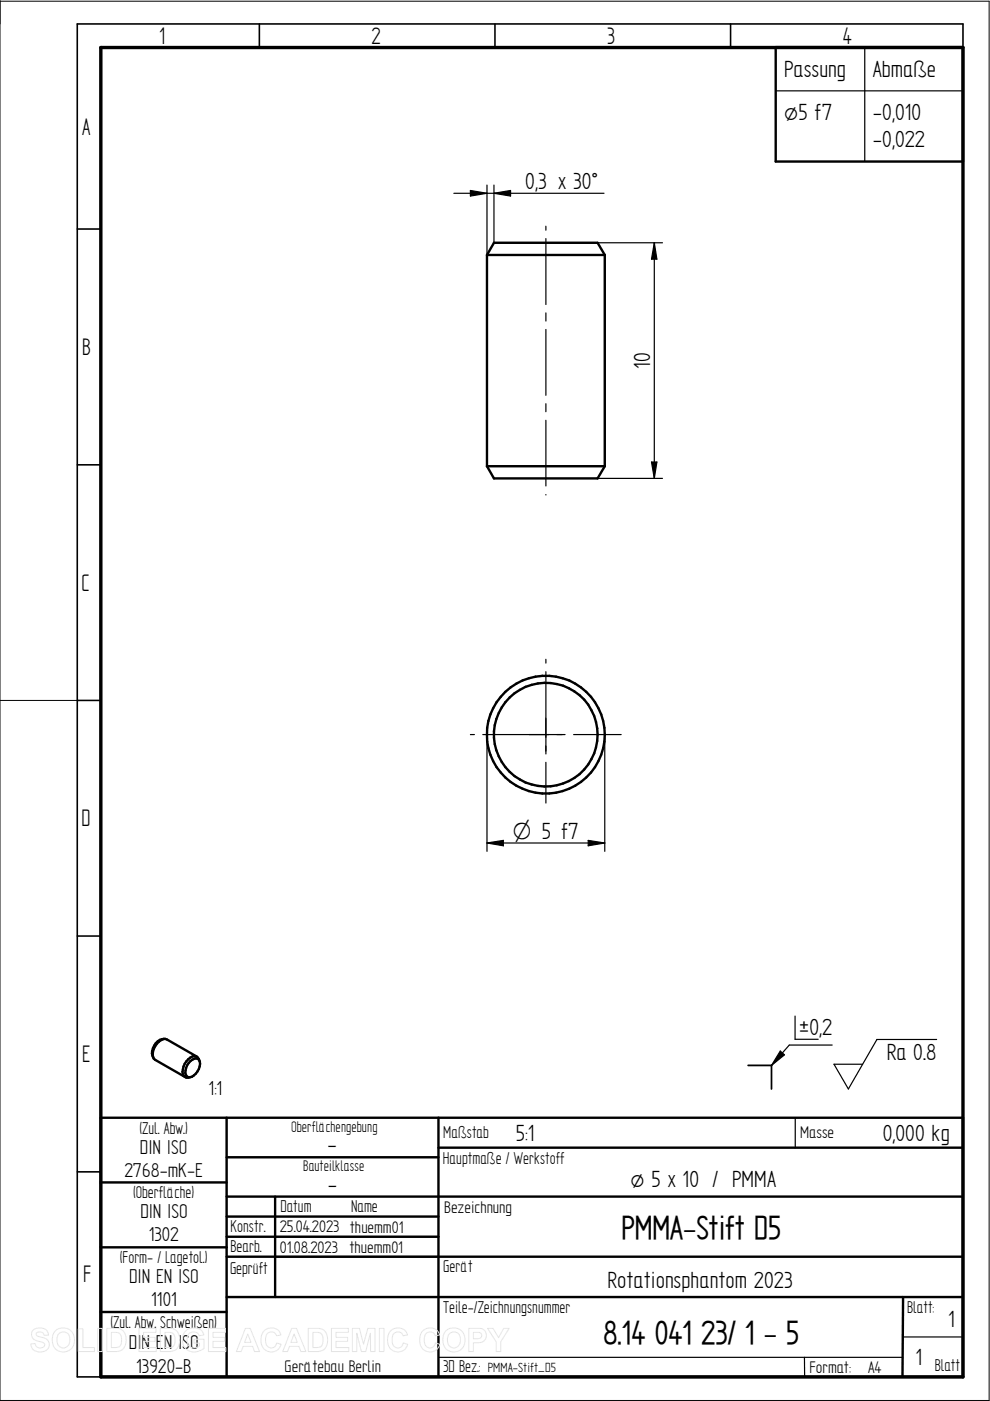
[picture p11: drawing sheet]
<svg xmlns="http://www.w3.org/2000/svg" width="210mm" height="297mm" viewBox="0 0 210 297" stroke-linecap="round" stroke-linejoin="round" font-family="sans-serif">
<path d="M0 .1v296.8h209.7v-296.6h-209.7M0 148.5h16.4" fill="none" stroke="#000" stroke-width=".21"/>
<path d="M55 5.1v5M104.9 5.1v5M154.9 5.1v5M204.2 10.1v-5h-187.8v286.8h5M16.4 48.6h5M16.4 98.6h5M16.4 148.5h5M16.4 198.5h5M16.4 248.5h5M58.3 262.2h34.7M58.3 266.4h34.7" fill="none" stroke="#000" stroke-width=".34"/>
<path d="M21.4 10.1h182.8v281.8h-182.8z" fill="none" stroke="#000" stroke-width=".72"/>
<g fill="none" stroke="#000" stroke-width=".51">
<path d="M164.5 10h39.7v24.2h-39.7zM103.3 54.1h24.9M103.3 54.1l1.4-2.6h22l1.5 2.6M103.3 54.1v44.7M128.2 54.1v44.7M103.3 98.8l1.4 2.6h22l1.5-2.6M103.3 98.8h24.9M21.4 237h182.8v54.9h-182.8zM34.8 220.3a2.92 2.92 0 0 0-2.3 3.9M39.2 228.3l.3 .2 .8-.1M40.4 225a1.24 1.24 0 0 1 1.8-.3 2.85 2.85 0 0 1-1.9 3.7 .96 .96 0 0 1-1-1.4 3.3 3.3 0 0 1 1.1-2zM41.7 224l-6.3-3.6a2.24 2.24 0 0 0-2.5 1.4 2.23 2.23 0 0 0 0 2.9l6.3 3.6"/>
<path d="M42.3 224.9a1.13 1.13 0 0 0-.8-.9 1.13 1.13 0 0 0-1.2 .2 3.3 3.3 0 0 0-1.4 3.9l.3 .2M48 237v54.9M93 237v54.9M21.4 250.7h26.6M48 253.7h45M48 245.4h45M48 257.9h45M58.3 253.7v21.3M93 243.3h111.2M93.1 253.7h111.1M21.4 264.5h26.6M21.4 278.2h26.6"/>
<path d="M48 275h45M48 266.4h156.2M48 262.2h45M93 275h111.2M191.5 275l-.2 16.9"/>
<circle cx="115.7" cy="155.8" r="11"/>
<circle cx="115.7" cy="155.8" r="12.5"/>
</g>
<g fill="none" stroke="#000" stroke-width=".25">
<path d="M164.5 19.3h39.7M183.3 10v24.2M103.3 39.2v14.9M104.7 39.2v12.3M96.2 41h31.9M99.7 40.4l3.6 .6-3.6 .6zM104.7 41l3.5-.6v1.2zM115.7 48v.8M115.7 50.6v14M126.7 51.5h13.8M138.7 51.5l.6 3.4h-1.2zM138.7 51.5v49.9"/>
<path d="M115.7 66.3v1.8M115.7 69.8v14M115.7 85.6v1.7M115.7 89.1v13.9M138.1 98h1.2l-.6 3.4zM115.7 104.9h.1M126.7 101.4h13.8M115.7 139.8v.8M99.7 155.7h.9M102.4 155.7h17.4M103.3 155.7v24.8M115.7 142.4v17.5"/>
<path d="M121.6 155.7h10.1M128.2 155.7v24.8M103.3 178.7l3.4-.5v1.1zM103.3 178.7h24.9M115.7 161.6v8.7M124.7 178.2l3.5 .5-3.5 .6zM168.6 215.4v4.9h4.9M165.4 222.8l.9 .8-2.7 2.3zM168.6 237v6.3M176.4 221.6h-9.1l-3.7 4.3M198.6 220.4h-12.7l-6 10.5-3.1-5.3h6.1M93 287.8h98.4"/>
<path d="M170.6 287.8v4.1M191.5 283.5h12.7"/>
</g>
<path d="M158.6 225.9h5v5" fill="none" stroke="#000" stroke-width=".38"/>
<path d="M99.7 40.4l3.6 .6-3.6 .6zM104.7 41l3.5-.6v1.2zM138.7 51.5l.6 3.4h-1.2zM138.1 98h1.2l-.6 3.4zM103.3 178.7l3.4-.5v1.1zM124.7 178.2l3.5 .5-3.5 .6zM165.4 222.8l.9 .8-2.7 2.3z" fill="#000"/>
<g fill="none" stroke="#e6e6e6" stroke-width=".21">
<path d="M7 282a2.33 2.33 0 0 1 3 .2l.3 .9h-.9a.91 .91 0 0 0-.8-.7 .91 .91 0 0 0-.9 .5l.1 .3 .5 .2a2.12 2.12 0 0 1 2.1 1.4 1.76 1.76 0 0 1-2.3 1.8l-.8-.2-.6-.7-.2-.8h1a1.05 1.05 0 0 0 .9 .9 1.05 1.05 0 0 0 1.1-.7 1.7 1.7 0 0 0-1.6-.8 1.39 1.39 0 0 1-.9-2.3zM11.7 282.2a2.47 2.47 0 0 1 3.1-.2 2.47 2.47 0 0 1 .9 3 2.4 2.4 0 0 1-3.1 1.5 2.4 2.4 0 0 1-1.5-3.1zM12.4 282.8a1.39 1.39 0 0 1 1.7-.3 1.39 1.39 0 0 1 .7 1.6 1.41 1.41 0 0 1-1.4 1.7 1.41 1.41 0 0 1-1.3-1.7l.1-.8zM16.6 281.7h1v4h2.4v.9h-3.4zM20.7 281.6h1v5h-1zM22.6 281.6h1.8a2.2 2.2 0 0 1 2.3 2.8 2.05 2.05 0 0 1-2.2 2.2h-1.9zM23.6 282.5a1.8 1.8 0 0 1 2 .5 2.03 2.03 0 0 1-.5 2.6l-1.5 .1zM29.5 281.6h3.6v.9h-2.7v1h2.5v.9h-2.5v1.3h2.7v.9h-3.6zM34 281.6h1.8a2.2 2.2 0 0 1 2.3 2.8 2.05 2.05 0 0 1-2.3 2.2h-1.8zM35 282.5a1.8 1.8 0 0 1 1.9 .5 2.03 2.03 0 0 1-.4 2.6l-1.5 .1zM39.4 282.2a2.56 2.56 0 0 1 3.6 .2l.2 .6-1 .2a1.36 1.36 0 0 0-1.6-.7 1.36 1.36 0 0 0-.9 1.5 1.55 1.55 0 0 0 .8 1.7 1.55 1.55 0 0 0 1.8-.3v-.6h-1.2v-.9h2.2v2a2.7 2.7 0 0 1-4.5-1.2 2.79 2.79 0 0 1 .6-2.5zM44.2 281.6h3.6v.9h-2.6v1h2.4v.9h-2.4v1.3h2.7v.9h-3.7z"/>
<path d="M52 281.6h1l2 5h-1l-.4-1.1h-2l-.5 1.1h-1zM52.5 282.8l.7 1.8h-1.3zM55.9 282.2a2.15 2.15 0 0 1 3.7 .8l-1 .2a1.24 1.24 0 0 0-1.5-.7 1.24 1.24 0 0 0-.8 1.6 1.25 1.25 0 0 0 .5 1.5 1.25 1.25 0 0 0 1.6-.3l.3-.6 .9 .3a2.19 2.19 0 0 1-2.5 1.6 2.19 2.19 0 0 1-1.8-2.5l.1-.9zM61.8 281.6h1.1l2 5h-1.1l-.4-1.1h-2l-.4 1.1h-1.1zM62.4 282.8l.6 1.8h-1.3zM65.4 281.6h1.7a2.2 2.2 0 0 1 2.4 2.8 2.05 2.05 0 0 1-2.3 2.2h-1.8zM66.3 282.5a1.8 1.8 0 0 1 2 .5 2.03 2.03 0 0 1-.5 2.6l-1.5 .1zM70.3 281.6h3.6v.9h-2.7v1h2.5v.9h-2.5v1.3h2.8v.9h-3.7zM74.7 281.6h1.5l.9 3.4 .9-3.4h1.5v5h-.9l-.1-3.9-.9 3.9h-1l-1-3.9v3.9h-.9zM80.4 281.6h1v5h-1zM82.8 282.2a2.15 2.15 0 0 1 3.6 .8l-.9 .2a1.24 1.24 0 0 0-1.6-.7 1.24 1.24 0 0 0-.8 1.6 1.25 1.25 0 0 0 .6 1.5 1.25 1.25 0 0 0 1.6-.3l.2-.6 .9 .3a2.19 2.19 0 0 1-2.5 1.6 2.19 2.19 0 0 1-1.7-2.5l.1-.9zM89.6 282.2a2.15 2.15 0 0 1 3.6 .8l-.9 .2a1.24 1.24 0 0 0-1.6-.7 1.24 1.24 0 0 0-.7 1.6 1.25 1.25 0 0 0 .5 1.5 1.25 1.25 0 0 0 1.6-.3l.2-.6 1 .3a2.19 2.19 0 0 1-2.6 1.6 2.19 2.19 0 0 1-1.7-2.5l.1-.9z"/>
<path d="M94.5 282.2a2.47 2.47 0 0 1 3.1-.2 2.47 2.47 0 0 1 .9 3 2.4 2.4 0 0 1-3.1 1.5 2.4 2.4 0 0 1-1.5-3.1zM95.2 282.8a1.39 1.39 0 0 1 1.7-.3 1.39 1.39 0 0 1 .7 1.6 1.41 1.41 0 0 1-1.4 1.7 1.41 1.41 0 0 1-1.3-1.7l.1-.8zM99.4 281.6h1.6a1.58 1.58 0 0 1 2 .8 1.58 1.58 0 0 1-.6 2.1l-.8 .2h-1.2v1.9h-1zM100.4 282.5h.4a.87 .87 0 0 1 1.3 .8l-.4 .5h-1.3zM103.4 281.6h1.1l1.2 2 1.1-2h1.1l-1.7 2.9v2.1h-1v-2.1z"/>
</g>
<g font-size="7.9">
<text x="131.7" y="262.7">PMMA-Stift D5</text>
<text x="127.9" y="284.9">8.14 041 23/ 1 - 5</text>
</g>
<g font-size="5.7">
<text x="33.8" y="9.3">1</text>
<text x="78.8" y="9.3">2</text>
<text x="128.7" y="9.3">3</text>
<text x="178.7" y="9.3">4</text>
<text x="17.4" y="28.5">A</text>
<text x="17.4" y="75.3">B</text>
<text x="17.3" y="125.2">C</text>
<text x="17.3" y="175.2">D</text>
<text x="17.4" y="225.2">E</text>
<text x="17.6" y="271.9">F</text>
</g>
<g font-size="5.6">
<text x="166.3" y="16.4">Passung</text>
<text x="185.1" y="16.4">Abmaße</text>
<text x="166.3" y="25.5">ø5 f7</text>
<text x="185.1" y="25.5">-0,010</text>
<text x="185.1" y="31.2">-0,022</text>
<text x="111.4" y="40.1">0,3 x 30°</text>
<text x="137.8" y="78.2" transform="rotate(-90 137.8 78.2)">10</text>
<text x="169.5" y="219.5">±0,2</text>
<text x="188" y="224.8">Ra 0.8</text>
<text x="69.4" y="244.2">-</text>
<text x="109.3" y="241.9">5:1</text>
<text x="187.2" y="241.9">0,000 kg</text>
<text x="133.7" y="251.8">ø 5 x 10 / PMMA</text>
<text x="69.5" y="252.8">-</text>
<text x="128.8" y="273">Rotationsphantom 2023</text>
<text x="201" y="281.3">1</text>
<text x="194.1" y="289.5">1</text>
</g>
<text font-size="5.4" x="108.8" y="177.9">O 5 f7</text>
<g font-size="4.8">
<text x="44.2" y="232.2">1:1</text>
<text x="29.7" y="244.7">DIN ISO</text>
<text x="26.4" y="249.6">2768-mK-E</text>
<text x="29.8" y="258.3">DIN ISO</text>
<text x="31.5" y="263.2">1302</text>
<text x="27.4" y="272">DIN EN ISO</text>
<text x="32" y="276.9">1101</text>
<text x="27.3" y="286.1">DIN EN ISO</text>
<text x="28.9" y="291">13920-B</text>
</g>
<g font-size="4.1">
<text x="29.5" y="240.5">(Zul. Abw.)</text>
<text x="94" y="241.3">Maßstab</text>
<text x="93.9" y="246.7">Hauptmaße / Werkstoff</text>
<text x="28.2" y="253.9">(Oberfläche)</text>
<text x="59.5" y="256.9">Datum</text>
<text x="74.5" y="257">Name</text>
<text x="48.9" y="261.3">Konstr.</text>
<text x="25.4" y="267.8">(Form- / Lagetol.)</text>
<text x="48.9" y="265.5">Bearb.</text>
<text x="94" y="269.7">Gerät</text>
<text x="48.8" y="270">Geprüft</text>
<text x="23.4" y="281.6">(Zul. Abw. Schweißen)</text>
<text x="94" y="278.3">Teile-/Zeichnungsnummer</text>
<text x="192.4" y="278.3">Blatt:</text>
<text x="94" y="291">3D Bez.:</text>
<text x="198.2" y="290.7">Blatt</text>
</g>
<g font-size="4">
<text x="169.6" y="241.3">Masse</text>
<text x="94.2" y="257.2">Bezeichnung</text>
<text x="59.3" y="261.3">25.04.2023 thuemm01</text>
<text x="59.4" y="265.6">01.08.2023 thuemm01</text>
<text x="60.3" y="290.9">Gerätebau Berlin</text>
<text x="171.6" y="291.1">Format:</text>
<text x="184.1" y="291">A4</text>
</g>
<g font-size="3.7">
<text x="61.7" y="239.9">Oberflächengebung</text>
<text x="64.3" y="248.3">Bauteilklasse</text>
</g>
<text font-size="3.2" x="103.4" y="290.8">PMMA-Stift_D5</text>
</svg>
